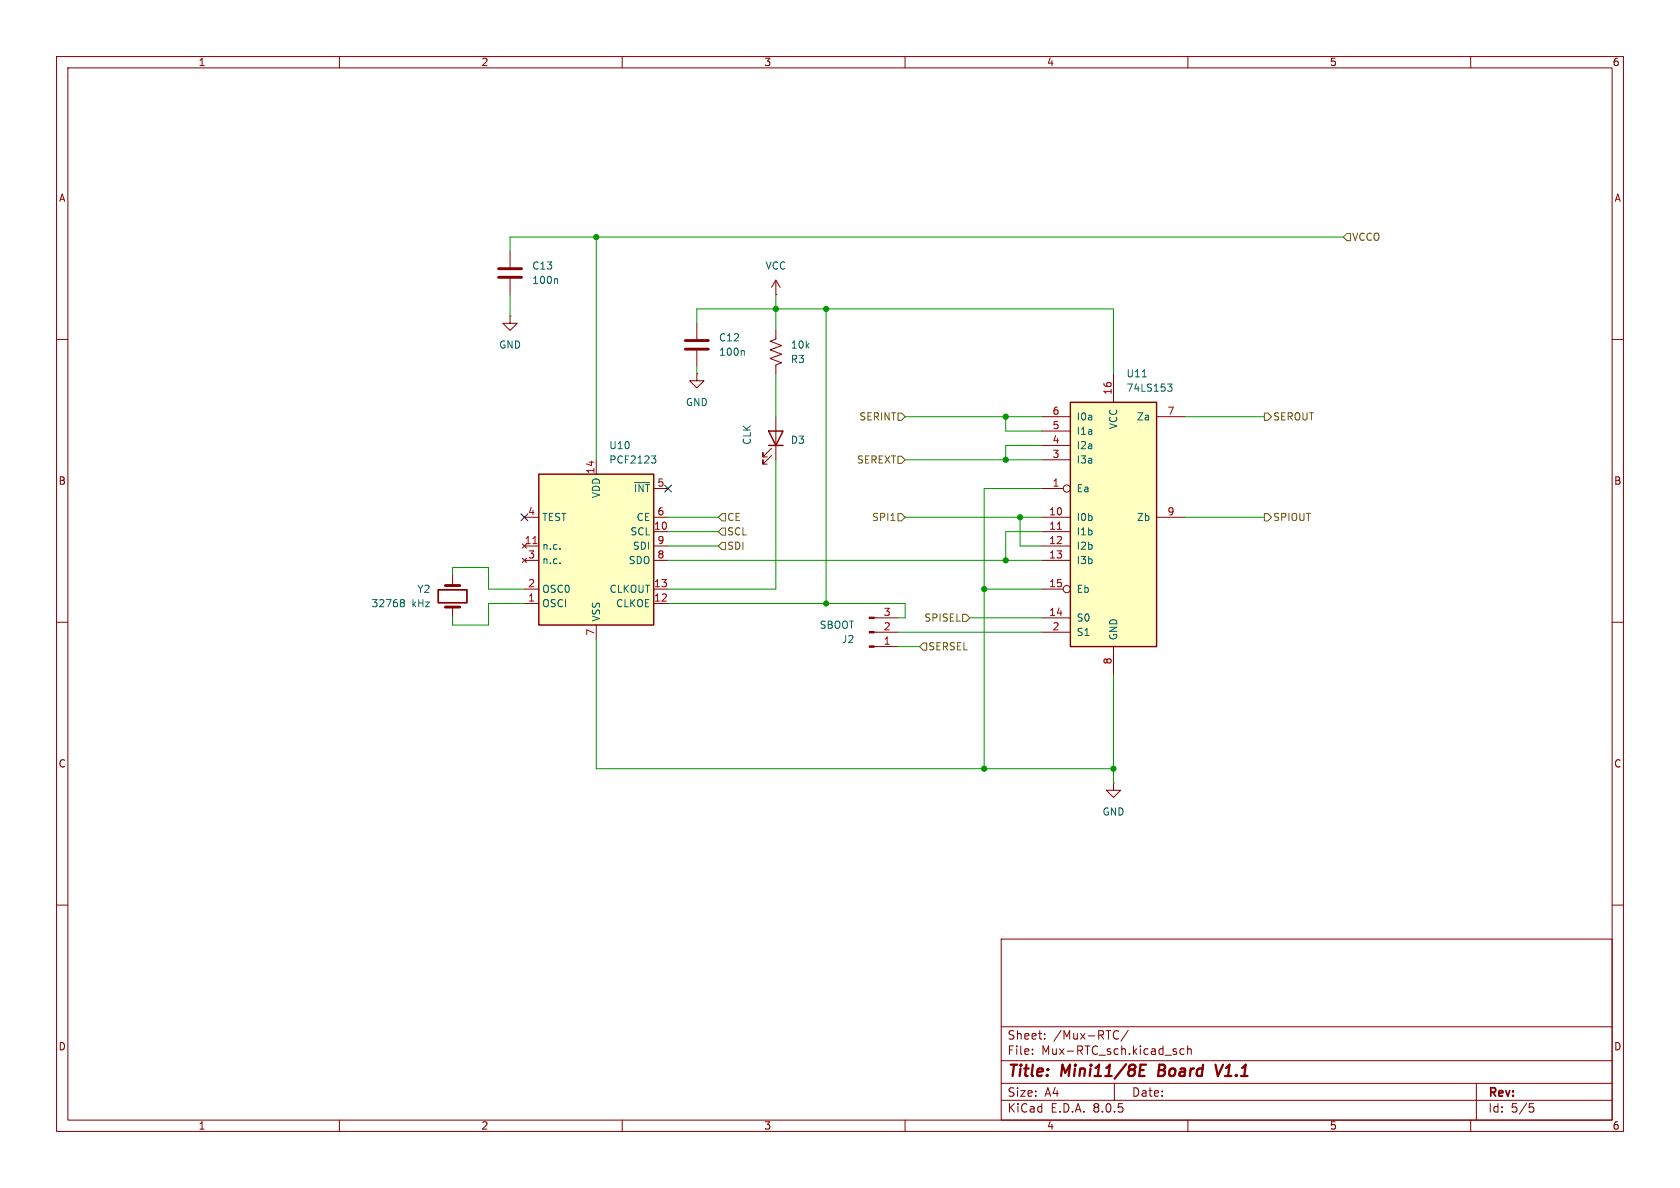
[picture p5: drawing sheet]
<svg xmlns="http://www.w3.org/2000/svg" width="297mm" height="210mm" viewBox="0 0 297 210" stroke-linecap="round" stroke-linejoin="round" font-family="sans-serif">
<g fill="none" stroke="#840000" stroke-width=".18">
<path d="M10 10h277v190h-277zM12 12h273v186h-273zM60 10v2M110 10v2M160 10v2M210 10v2M260 10v2M10 60h2M123.2 57.2v2.7M137.2 58.4v1.5l-1.1 .4 2.1 .8-2.1 .7 2.1 .8-2.1 .8 2.1 .7-1 .4v1.5M137.2 52.1h.1M137.2 49.5v2.6"/>
<path d="M137.2 49.5l-.8 1.3M137.2 49.5l.7 1.3M285 60h2M123.2 62v2.8M10 110h2M285 110h2M196.8 138.4v1.3h1.3l-1.3 1.3-1.2-1.3h1.2M196.8 138.4h.1M10 160h2M285 160h2M177 166h108v32h-108zM60 198v2"/>
<path d="M110 198v2M160 198v2M177 194.5h108M177 191.5h108M177 187.5h108M177 181.5h108M182.5 186.3v.1M182.5 185.5v.1M184.7 183.6v.1M184.7 182.8v.1M197 183.5a.52 .52 0 0 0 .7 .1M197 191.5v3"/>
<path d="M197.7 182.3a.54 .54 0 0 0-.7 .1M199.5 182.1l-1.3 2M207.8 185.9l.2 .2-.2 .3M207.8 185.4l.2 .1M209.3 185.5l-.4-.1-.3 .3v.4l.1 .2h.6M210 184.9v1.5M210 185.5l.2-.1 .3 .1 .1 .9M210 198v2M260 198v2M261 191.5v6.5M270.4 195.1h.7M270.5 195.7h.4l.3 .3-.2 .5-.5 .1"/>
</g>
<path d="M201.4 190.2h.9M201.5 189.2h.7M201.6 188.2h1M205 188.2l-.3 2h.8M214.9 188.2l.4 2 .9-2" fill="none" stroke="#840000" stroke-width=".4"/>
<path d="M121.2 61.7h4M121.2 60.2h4" fill="none" stroke="#840000" stroke-width=".51"/>
<path d="M131.4 62l.2 .1v.7" fill="none" stroke="#006464" stroke-width=".18"/>
<path d="M95.2 83.8h20.4v26.7h-20.4z" fill="#ffffc2"/>
<path d="M95.2 83.8h20.4v26.7h-20.4z" fill="none" stroke="#840000" stroke-width=".25"/>
<g fill="none" stroke="#840000" stroke-width=".18">
<path d="M92.3 96.1l.8 .8M92.3 98.7l.8 .7M92.7 96.5h2.5M92.7 99.1h2.5M92.7 91.4h2.5M93.1 96.1l-.8 .8M93.1 98.7l-.8 .7M105.4 81.3v2.5M115.6 94h2.5M115.6 96.5h2.5M115.6 99.1h2.5M115.6 91.4h2.5"/>
<path d="M115.6 86.4h2.5M92.7 106.7h2.5M92.7 104.1h2.5M105.4 110.5v2.5M115.6 106.7h2.5M115.6 104.1h2.5"/>
</g>
<path d="M94.2 96.1h.7" fill="none" stroke="#a90000" stroke-width=".18"/>
<path d="M112.2 85.3h2.6M115.2 80.6h.7l-.4 .5 .4 .1v.4l-.2 .3h-.4" fill="none" stroke="#006464" stroke-width=".18"/>
<path d="M189.2 71.1h15.3v43.2h-15.3z" fill="#ffffc2"/>
<path d="M135.9 76.2h2.5l-1.2 2.5zM135.9 78.7h2.5M189.2 71.1h15.3v43.2h-15.3z" fill="none" stroke="#840000" stroke-width=".25"/>
<g fill="none" stroke="#840000" stroke-width=".18">
<path d="M90.2 55.9v1.3h1.2l-1.2 1.2-1.3-1.2h1.3M90.2 55.9h.1M90.2 44.5v2.7M90.2 49.3v2.8M123.2 66v1.3h1.3l-1.3 1.3-1.3-1.3h1.3M123.2 66h.1M136.4 79.2l-1.5 1.6v-.8v.8h.7M137.2 73.7v7.6M184.1 78.7h5.1M184.1 76.2h5.1M184.1 73.7h5.1M196.8 66v5.1"/>
<path d="M204.5 73.7h5M136.4 80.5l-1.5 1.5v-.7v.7h.7M184.1 86.4h3.9M184.1 91.4h5.1M184.1 94h5.1M184.1 96.5h5.1M184.1 99.1h5.1M184.1 81.3h5.1M204.5 91.4h5M80 101.6v1.9M80 107.3v1.9M154.5 109.2h4.2"/>
<path d="M154.5 111.8h4.2M154.5 114.3h4.2M184.1 109.2h5.1M184.1 104.1h3.9M184.1 111.8h5.1M196.8 114.3v5.1"/>
<circle cx="188.6" cy="86.4" r=".63"/>
<circle cx="188.6" cy="104.1" r=".63"/>
</g>
<path d="M186.9 93.6h.8" fill="none" stroke="#a90000" stroke-width=".18"/>
<path d="M98.4 49.3l.2 .1v.7M201.9 66.6h.8M206.4 67.9h.8l-.4 .5 .3 .1 .1 .4-.2 .3h-.4M71 106h.3l.2 .2-.2 .3M71 106.5h.3M71.3 106.5l.2 .3v.2l-.2 .3h-.3" fill="none" stroke="#006464" stroke-width=".18"/>
<g fill="#840000" stroke="#840000" stroke-width=".18">
<path d="M153.7 109.1h.8v.2h-.8z"/>
<path d="M153.7 111.6h.8v.3h-.8z"/>
<path d="M153.7 114.2h.8v.2h-.8z"/>
</g>
<path d="M88.1 47.5h4.1M88.1 49h4.1M78.7 103.5h2.6M78.7 107.3h2.6" fill="none" stroke="#840000" stroke-width=".51"/>
<path d="M77.5 104.3h5v2.3h-5z" fill="none" stroke="#840000" stroke-width=".3"/>
<path d="M238.1 41.3h.7v1.2h-.7l-.6-.6zM158.7 73h.7l.6 .7-.6 .6h-.7zM223.5 73h.7l.6 .7-.6 .6h-.7zM127.6 93.3h.7v1.3h-.7l-.6-.6zM127.6 95.9h.7v1.3h-.7l-.6-.7zM127.6 90.8h.7v1.3h-.7l-.6-.7zM157.5 92h.7M158.7 80.6h.7l.6 .7-.6 .6h-.7zM158.7 90.8h.7l.6 .6-.6 .7h-.7zM223.5 90.8h.7l.6 .6-.6 .7h-.7zM163.2 113.7h.6v1.2h-.6l-.6-.6zM170.2 108.6h.6l.6 .6-.6 .7h-.6z" fill="none" stroke="#725600" stroke-width=".18"/>
<g fill="none" stroke="#009600" stroke-width=".18">
<path d="M90.2 52.1v3.8M105.4 41.9v39.4M123.2 57.2v-2.6h73.6v11.4M137.2 52.1v6.3M146 54.6v52.1M237.5 41.9h-147.3v2.6M123.2 64.8v1.2M137.2 66v7.7M160 73.7h24.1M177.8 73.7v2.5h6.3M184.1 78.7h-6.3v2.6M209.5 73.7h14"/>
<path d="M118.1 99.1h66M118.1 91.4h8.9M118.1 96.5h8.9M118.1 94h8.9M137.2 81.3v22.8h-19.1M160 91.4h24.1M160 81.3h24.1M180.3 91.4v5.1h3.8M184.1 86.4h-10.1v49.5M184.1 94h-6.3v5.1M209.5 91.4h14M80 101.6v-1.3h6.4v3.8h6.3"/>
<path d="M92.7 106.7h-6.3v3.8h-6.4v-1.3M105.4 113v22.9h91.4M118.1 106.7h41.9v2.5h-1.3M158.7 114.3h3.9M158.7 111.8h25.4M171.4 109.2h12.7M174 104.1h10.1M196.8 119.4v19"/>
</g>
<path d="M92.1 90.8l1.2 1.2M93.3 90.8l-1.2 1.2M117.5 85.8l1.2 1.2M118.7 85.8l-1.2 1.2" fill="none" stroke="#000084" stroke-width=".18"/>
<g fill="#009600" stroke="#009600" stroke-width=".18">
<circle cx="174" cy="135.9" r=".46"/>
<circle cx="196.8" cy="135.9" r=".46"/>
<circle cx="105.4" cy="41.9" r=".46"/>
<circle cx="137.2" cy="54.6" r=".46"/>
<circle cx="146" cy="54.6" r=".46"/>
<circle cx="180.3" cy="91.4" r=".46"/>
<circle cx="177.8" cy="81.3" r=".46"/>
<circle cx="177.8" cy="99.1" r=".46"/>
<circle cx="177.8" cy="73.7" r=".46"/>
<circle cx="174" cy="104.1" r=".46"/>
<circle cx="146" cy="106.7" r=".46"/>
</g>
<g font-size="2.8" fill="#840000">
<text x="178" y="190.9">Title:</text>
<text x="187.7" y="190.9">Mini11/8E</text>
<text x="205.6" y="190.9">Board</text>
<text x="216.6" y="190.9">V1.1</text>
</g>
<g font-size="2.1" fill="#840000">
<text x="178" y="184">Sheet:</text>
<text x="186.2" y="184">/Mux-RTC/</text>
<text x="178" y="186.7">File:</text>
<text x="184.1" y="186.7">Mux-RTC_sch.kicad_sch</text>
<text x="178" y="196.9">KiCad</text>
<text x="178" y="194.1">Size:</text>
<text x="184.7" y="194.1">A4</text>
<text x="185.7" y="196.9">E.D.A.</text>
<text x="193.3" y="196.9">8.0.5</text>
<text x="200" y="194.1">Date:</text>
<text x="263" y="194.3">Rev:</text>
<text x="263" y="196.9">Id:</text>
<text x="267.1" y="196.9">5/5</text>
</g>
<g font-size="1.8" fill="#840000">
<text x="35" y="11.9">1</text>
<text x="85" y="11.9">2</text>
<text x="135" y="11.9">3</text>
<text x="185" y="11.9">4</text>
<text x="235" y="11.9">5</text>
<text x="285" y="11.9">6</text>
<text x="10.3" y="35.9">A</text>
<text x="285.3" y="35.9">A</text>
<text x="10.3" y="85.9">B</text>
<text x="285.3" y="85.9">B</text>
<text x="10.3" y="135.9">C</text>
<text x="285.3" y="135.9">C</text>
<text x="10.3" y="185.9">D</text>
<text x="285.3" y="185.9">D</text>
<text x="35" y="199.9">1</text>
<text x="85" y="199.9">2</text>
<text x="135" y="199.9">3</text>
<text x="185" y="199.9">4</text>
<text x="235" y="199.9">5</text>
<text x="285" y="199.9">6</text>
</g>
<g font-size="1.8" fill="#006464">
<text x="94" y="47.9">C13</text>
<text x="135.2" y="47.9">VCC</text>
<text x="94" y="50.4">100n</text>
<text x="88.1" y="61.8">GND</text>
<text x="127" y="63.1">100n</text>
<text x="127" y="60.6">C12</text>
<text x="139.7" y="64.4">R3</text>
<text x="139.7" y="61.8">10k</text>
<text x="121.2" y="72">GND</text>
<text x="199.1" y="66.9">U11</text>
<text x="199.1" y="69.4">74LS153</text>
<text x="190.2" y="77.1">I1a</text>
<text x="190.2" y="74.5">I0a</text>
<text x="197.7" y="76" transform="rotate(-90 197.7 76)">VCC</text>
<text x="200.9" y="74.5">Za</text>
<text x="107.6" y="79.6">U10</text>
<text x="107.6" y="82.1">PCF2123</text>
<text x="132.9" y="78.7" transform="rotate(-90 132.9 78.7)">CLK</text>
<text x="139.7" y="78.7">D3</text>
<text x="190.2" y="82.1">I3a</text>
<text x="190.2" y="79.6">I2a</text>
<text x="106.3" y="88.2" transform="rotate(-90 106.3 88.2)">VDD</text>
<text x="112" y="87.2">~{INT}</text>
<text x="190.2" y="87.2">Ea</text>
<text x="95.8" y="92.3">TEST</text>
<text x="111.4" y="94.8">SCL</text>
<text x="112.4" y="92.3">CE</text>
<text x="190.2" y="92.3">I0b</text>
<text x="190.2" y="94.8">I1b</text>
<text x="200.9" y="92.3">Zb</text>
<text x="95.8" y="97.4">n.c.</text>
<text x="95.8" y="99.9">n.c.</text>
<text x="111" y="99.9">SDO</text>
<text x="111.8" y="97.4">SDI</text>
<text x="190.2" y="97.4">I2b</text>
<text x="190.2" y="99.9">I3b</text>
<text x="65.6" y="107.5">32768</text>
<text x="72.8" y="107.5">kHz</text>
<text x="73.7" y="105">Y2</text>
<text x="95.8" y="107.5">OSCI</text>
<text x="95.8" y="105">OSC0</text>
<text x="107.7" y="105">CLKOUT</text>
<text x="108.8" y="107.5">CLKOE</text>
<text x="190.2" y="105">Eb</text>
<text x="106.3" y="110" transform="rotate(-90 106.3 110)">VSS</text>
<text x="144.8" y="111.4">SBOOT</text>
<text x="148.7" y="113.9">J2</text>
<text x="190.2" y="110.1">S0</text>
<text x="190.2" y="112.6">S1</text>
<text x="197.7" y="113.3" transform="rotate(-90 197.7 113.3)">GND</text>
<text x="194.8" y="144.4">GND</text>
</g>
<g font-size="1.8" fill="#725600">
<text x="239" y="42.8">VCCO</text>
<text x="151.8" y="74.5">SERINT</text>
<text x="225" y="74.5">SEROUT</text>
<text x="151.4" y="82.1">SEREXT</text>
<text x="128.5" y="94.8">SCL</text>
<text x="128.5" y="92.3">CE</text>
<text x="154.1" y="92.3">SPI1</text>
<text x="225" y="92.3">SPIOUT</text>
<text x="128.5" y="97.4">SDI</text>
<text x="163.3" y="110.1">SPISEL</text>
<text x="164" y="115.2">SERSEL</text>
</g>
<g font-size="1.8" fill="#a90000">
<text x="196.6" y="69.9" transform="rotate(-90 196.6 69.9)">16</text>
<text x="186" y="75.9">5</text>
<text x="186" y="73.4">6</text>
<text x="206.3" y="73.4">7</text>
<text x="105.2" y="83.9" transform="rotate(-90 105.2 83.9)">14</text>
<text x="186" y="81">3</text>
<text x="186" y="78.5">4</text>
<text x="116.1" y="86.1">5</text>
<text x="186" y="86.1">1</text>
<text x="93.3" y="91.2">4</text>
<text x="115.5" y="93.7">10</text>
<text x="116.1" y="91.2">6</text>
<text x="185.4" y="91.2">10</text>
<text x="185.4" y="93.7">11</text>
<text x="206.3" y="91.2">9</text>
<text x="92.7" y="96.3">11</text>
<text x="93.3" y="98.8">3</text>
<text x="116.1" y="98.8">8</text>
<text x="116.1" y="96.3">9</text>
<text x="185.4" y="96.3">12</text>
<text x="185.4" y="98.8">13</text>
<text x="93.3" y="106.4">1</text>
<text x="93.3" y="103.9">2</text>
<text x="115.5" y="106.4">12</text>
<text x="115.5" y="103.9">13</text>
<text x="185.4" y="103.9">15</text>
<text x="105.2" y="112.5" transform="rotate(-90 105.2 112.5)">7</text>
<text x="156.1" y="111.5">2</text>
<text x="156.1" y="109">3</text>
<text x="185.4" y="109">14</text>
<text x="186" y="111.5">2</text>
<text x="156.1" y="114">1</text>
<text x="196.6" y="117.5" transform="rotate(-90 196.6 117.5)">8</text>
</g>
</svg>
